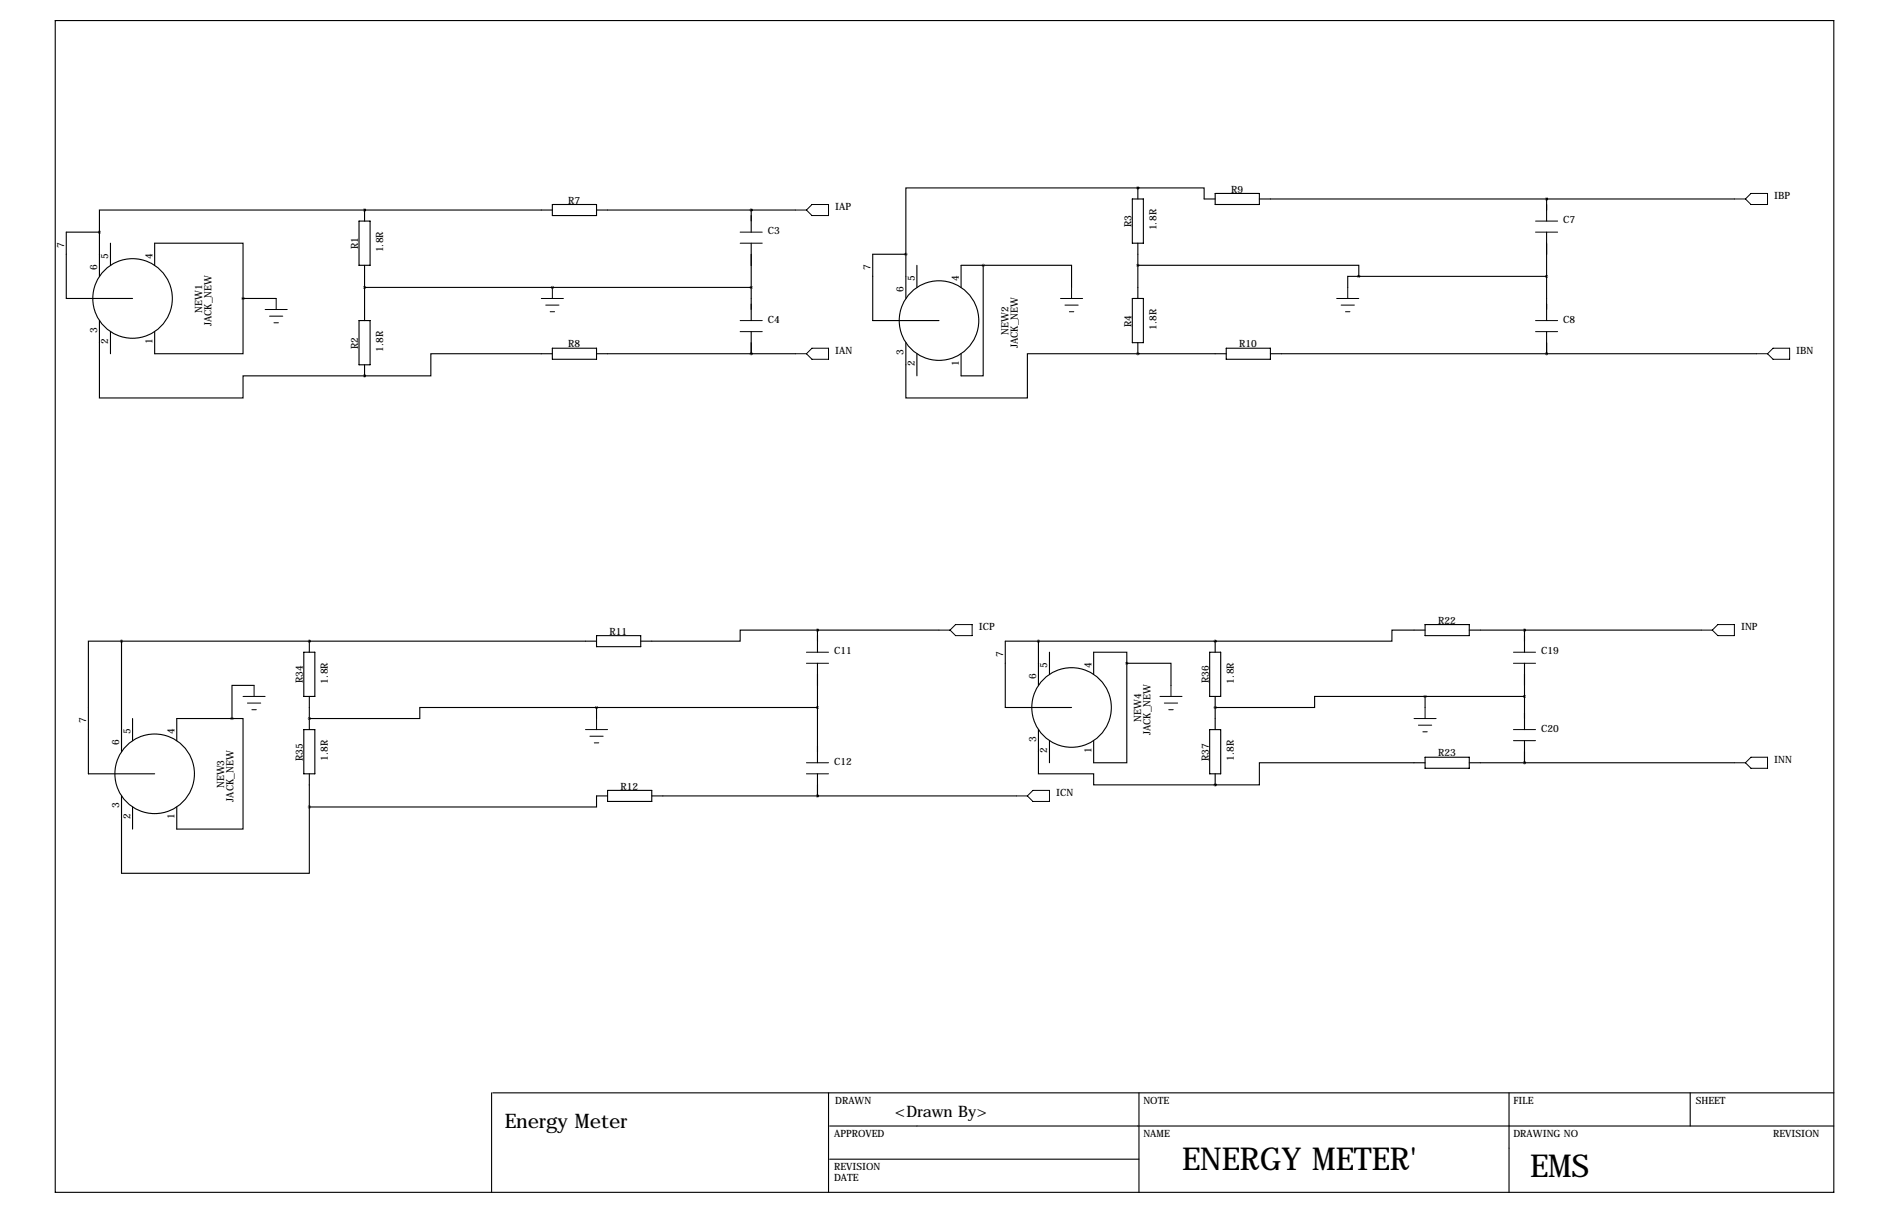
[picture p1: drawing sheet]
<svg xmlns="http://www.w3.org/2000/svg" width="432mm" height="279mm" viewBox="0 0 432 279" stroke-linecap="round" stroke-linejoin="round" font-family="sans-serif">
<g fill="none" stroke="#000" stroke-width=".25">
<path d="M12.7 4.7h408.9v269.3h-408.9zM22.9 53.3h-7.7v15.3h15.3M22.9 53.3v10.2M25.4 55.9v5.1M82.5 50.8h2.6v10.2h-2.6zM83.8 48.3h.1M83.8 48.3h-60.9v5M83.8 48.3h43.2M83.8 48.3v2.5M127 47h10.2v2.5h-10.2zM137.2 48.3h45.7M172.7 48.3h.1"/>
<path d="M172.7 48.3v5M172.7 55.9v17.8M208.3 58.4h-7.6v15.3h15.2M208.3 58.4v10.2M260.3 45.7h2.6v10.2h-2.6zM261.6 43.2h.1M261.6 43.2h15.3v2.5h2.5M261.6 43.2h-53.3v15.2M261.6 43.2v2.5M261.6 55.9v12.7M279.4 44.4h10.2v2.6h-10.2zM289.6 45.7h109.2"/>
<path d="M355.6 45.7h.1M355.6 45.7v5.1M355.6 53.3v20.4M22.9 73.7v17.7h33v-5h27.9M25.4 76.2v5.1M35.6 61v-5.1h20.3v12.7M55.9 68.6v12.7h-20.3v-5.1M55.9 68.6h7.6M82.5 73.7h2.6v10.1h-2.6zM83.8 61v12.7M83.8 66h88.9M127 66h.1"/>
<path d="M172.7 76.2v5.1M208.3 78.7v12.7h27.9v-10.1h25.4M210.8 61v5M226.1 61v25.4h-5.1v-5.1M226.1 61h20.3v5M226.1 61h-5.1v5M260.3 68.6h2.6v10.1h-2.6zM261.6 61h50.8v2.5M261.6 78.7v2.6M312.4 63.5h-2.5v2.5M312.4 63.5h43.2M355.6 76.2v5.1"/>
<path d="M83.8 86.4h.1M83.8 83.8v2.6M127 81.3h-27.9v5.1h-15.3M127 80h10.2v2.5h-10.2zM137.2 81.3h45.7M172.7 81.3h.1M210.8 81.3v5.1M261.6 81.3h.1M261.6 81.3h20.3M281.9 80h10.2v2.5h-10.2zM292.1 81.3h111.8M355.6 81.3h.1"/>
<path d="M27.9 147.3h-7.6v30.5h15.3M27.9 147.3h109.3M27.9 147.3v25.4M58.4 157.5h-5.1v7.6M69.8 149.9h2.6v10.1h-2.6zM71.1 147.3h.1M71.1 147.3v2.6M137.2 146h10.1v2.6h-10.1zM188 144.8h-17.8v2.5h-22.9M188 144.8h.1M188 144.8v5.1M188 152.4v22.9"/>
<path d="M188 144.8h27.9M238.8 147.3v10.2M241.3 149.9v5M259.1 152.4v-2.5h-7.6v5M259.1 152.4v22.9h-7.6v-5.1M259.1 152.4h10.1v5.1M278.1 149.9h2.6v10.1h-2.6zM279.4 147.3h.1M279.4 147.3v2.6M279.4 147.3h-48.3v15.3h15.3M327.7 144.8h-7.7v2.5h-40.6M327.7 143.5h10.1v2.5h-10.1z"/>
<path d="M337.8 144.8h53.4M350.5 144.8h.1M350.5 144.8v5.1M350.5 152.4v15.2M30.5 165.1v5.1M53.3 165.1h2.6v25.4h-15.3v-5.1M53.3 165.1h-12.7v5.1M69.8 167.6h2.6v10.2h-2.6zM71.1 165.1h.1M71.1 160v7.6M71.1 177.8v7.6M137.2 162.6h-40.7v2.5h-25.4"/>
<path d="M137.2 162.6v2.5M137.2 162.6h50.8M188 177.8v5.1M238.8 167.6v10.2h12.7v2.5h27.9M241.3 170.2v5.1M278.1 167.6h2.6v10.2h-2.6zM279.4 162.6h.1M279.4 162.6v5M279.4 160v2.6M279.4 177.8v2.5M327.7 175.3h-38.1v5h-10.2M327.7 160h-25.4v2.6h-22.9"/>
<path d="M327.7 174h10.1v2.5h-10.1zM327.7 160v2.6M327.7 160h22.8M337.8 175.3h61M350.5 175.3h.1M350.5 170.2v5.1M27.9 182.9v17.8h43.2v-15.3M30.5 185.4v5.1M139.7 182.9h-2.5v2.5h-66.1M139.7 181.6h10.2v2.5h-10.2zM149.9 182.9h83.8M188 182.9h.1"/>
<path d="M279.4 180.3h.1M113 251.1v22.9M113.3 251.1h308.3M190.5 251.1v22.9M190.8 258.7h230.8M261.9 251.1v22.9M347 251.1v22.9M388.6 251.1v7.6M190.8 266.3h71.1"/>
<circle cx="30.5" cy="68.6" r="9.1"/>
<circle cx="215.9" cy="73.7" r="9.1"/>
<circle cx="35.6" cy="177.8" r="9.1"/>
<circle cx="246.4" cy="162.6" r="9.1"/>
</g>
<g fill="none" stroke="#000" stroke-width=".23">
<path d="M170.2 53.3h5.1M170.2 55.9h5.1M182.9 48.3h2.5M185.4 48.3l1.3-1.3h3.8v2.5h-3.8zM353.1 53.3h5M353.1 50.8h5M398.8 45.7h2.5M402.6 44.4h3.8v2.6h-3.8l-1.3-1.3zM61 71.1h5M62 72.6h3M63 74.2h1M63.5 68.6v2.5"/>
<path d="M124.5 68.6h5M125.5 70.1h3M126.5 71.6h1M127 66v2.6M170.2 73.7h5.1M170.2 76.2h5.1M243.8 68.6h5.1M244.9 70.1h3M245.9 71.6h1M246.4 66v2.6M307.3 68.6h5.1M308.4 70.1h3"/>
<path d="M309.4 71.6h1M309.9 66v2.6M353.1 73.7h5M353.1 76.2h5M182.9 81.3h2.5M185.4 81.3l1.3-1.3h3.8v2.5h-3.8zM403.9 81.3h2.5M407.7 80h3.8v2.5h-3.8l-1.3-1.2zM58.4 157.5v2.5M185.4 149.9h5.1M185.4 152.4h5.1M215.9 144.8h2.5"/>
<path d="M219.7 143.5h3.8v2.5h-3.8l-1.3-1.2zM269.2 157.5v2.5M348 149.9h5.1M348 152.4h5.1M391.2 144.8h2.5M395 143.5h3.8v2.5h-3.8l-1.3-1.2zM55.9 160h5.1M56.9 161.5h3M57.9 163.1h1M134.6 167.6h5.1M135.6 169.2h3.1M136.7 170.7h1"/>
<path d="M137.2 165.1v2.5M185.4 175.3h5.1M185.4 177.8h5.1M266.7 160h5.1M267.7 161.5h3.1M268.7 163.1h1M325.1 165.1h5.1M326.1 166.6h3.1M327.2 168.1h1M327.7 162.6v2.5M348 167.6h5.1M348 170.2h5.1"/>
<path d="M398.8 175.3h2.5M401.3 175.3l1.3-1.3h3.8v2.5h-3.8zM233.7 182.9h2.5M236.2 182.9l1.3-1.3h3.8v2.5h-3.8z"/>
</g>
<path d="M187.9 144.8a.05 .05 0 0 0 .1 0 .05 .05 0 0 0-.1 0zM187.9 182.9a.05 .05 0 0 0 .1 0 .05 .05 0 0 0-.1 0zM187.9 162.6a.05 .05 0 0 0 .1 0 .05 .05 0 0 0-.1 0zM137.1 162.6a.05 .05 0 0 0 .1 0 .05 .05 0 0 0-.1 0zM327.6 160a.05 .05 0 0 0 .1 0 .05 .05 0 0 0-.1 0zM22.8 53.3a.05 .05 0 0 0 .1 0 .05 .05 0 0 0-.1 0zM226 61a.05 .05 0 0 0 .1 0 .05 .05 0 0 0-.1 0zM27.9 147.3a.05 .05 0 0 0 .1 0 .05 .05 0 0 0-.1 0zM53.3 165.1a.05 .05 0 0 0 .1 0 .05 .05 0 0 0-.1 0zM238.7 147.3a.05 .05 0 0 0 .1 0 .05 .05 0 0 0-.1 0z" fill="#000" stroke="#000" stroke-width=".63"/>
<g font-size="7.3">
<text x="271.8" y="268.9">ENERGY METER'</text>
<text x="351.8" y="270.5">EMS</text>
</g>
<text font-size="4.6" x="116.1" y="259.2">Energy Meter</text>
<text font-size="3.6" x="205.7" y="256.7">&lt;Drawn By&gt;</text>
<g font-size="2.3">
<text x="130.6" y="46.8">R7</text>
<text x="283" y="44.2">R9</text>
<text x="407.9" y="45.7">IBP</text>
<text x="176.5" y="53.8">C3</text>
<text x="192" y="48.3">IAP</text>
<text x="260.1" y="52.2" transform="rotate(-90 260.1 52.2)">R3</text>
<text x="265.9" y="52.9" transform="rotate(-90 265.9 52.9)">1.8R</text>
<text x="359.4" y="51.3">C7</text>
<text x="14.7" y="56.9" transform="rotate(-90 14.7 56.9)">7</text>
<text x="24.9" y="59.4" transform="rotate(-90 24.9 59.4)">5</text>
<text x="35.1" y="59.4" transform="rotate(-90 35.1 59.4)">4</text>
<text x="82.3" y="57.3" transform="rotate(-90 82.3 57.3)">R1</text>
<text x="88.1" y="58" transform="rotate(-90 88.1 58)">1.8R</text>
<text x="22.4" y="62" transform="rotate(-90 22.4 62)">6</text>
<text x="200.2" y="62" transform="rotate(-90 200.2 62)">7</text>
<text x="210.3" y="64.5" transform="rotate(-90 210.3 64.5)">5</text>
<text x="220.5" y="64.5" transform="rotate(-90 220.5 64.5)">4</text>
<text x="46.5" y="71.8" transform="rotate(-90 46.5 71.8)">NEW1</text>
<text x="207.8" y="67.1" transform="rotate(-90 207.8 67.1)">6</text>
<text x="22.4" y="76.5" transform="rotate(-90 22.4 76.5)">3</text>
<text x="48.6" y="75" transform="rotate(-90 48.6 75)">JACK_NEW</text>
<text x="176.5" y="74.2">C4</text>
<text x="231.9" y="76.9" transform="rotate(-90 231.9 76.9)">NEW2</text>
<text x="260.1" y="75.1" transform="rotate(-90 260.1 75.1)">R4</text>
<text x="265.9" y="75.8" transform="rotate(-90 265.9 75.8)">1.8R</text>
<text x="359.4" y="74.2">C8</text>
<text x="24.9" y="79" transform="rotate(-90 24.9 79)">2</text>
<text x="35.1" y="79" transform="rotate(-90 35.1 79)">1</text>
<text x="82.3" y="80.2" transform="rotate(-90 82.3 80.2)">R2</text>
<text x="88.1" y="80.9" transform="rotate(-90 88.1 80.9)">1.8R</text>
<text x="130.6" y="79.8">R8</text>
<text x="192" y="81.3">IAN</text>
<text x="207.8" y="81.6" transform="rotate(-90 207.8 81.6)">3</text>
<text x="234" y="80" transform="rotate(-90 234 80)">JACK_NEW</text>
<text x="284.9" y="79.8">R10</text>
<text x="413" y="81.3">IBN</text>
<text x="210.3" y="84.1" transform="rotate(-90 210.3 84.1)">2</text>
<text x="220.5" y="84.1" transform="rotate(-90 220.5 84.1)">1</text>
<text x="330.6" y="143.3">R22</text>
<text x="140.1" y="145.8">R11</text>
<text x="225" y="144.8">ICP</text>
<text x="400.3" y="144.8">INP</text>
<text x="191.8" y="150.4">C11</text>
<text x="230.6" y="150.9" transform="rotate(-90 230.6 150.9)">7</text>
<text x="238.3" y="156" transform="rotate(-90 238.3 156)">6</text>
<text x="240.8" y="153.4" transform="rotate(-90 240.8 153.4)">5</text>
<text x="251" y="153.4" transform="rotate(-90 251 153.4)">4</text>
<text x="354.3" y="150.4">C19</text>
<text x="69.6" y="157" transform="rotate(-90 69.6 157)">R34</text>
<text x="75.4" y="157.1" transform="rotate(-90 75.4 157.1)">1.8R</text>
<text x="277.9" y="157" transform="rotate(-90 277.9 157)">R36</text>
<text x="283.7" y="157.1" transform="rotate(-90 283.7 157.1)">1.8R</text>
<text x="19.8" y="166.1" transform="rotate(-90 19.8 166.1)">7</text>
<text x="262.4" y="165.8" transform="rotate(-90 262.4 165.8)">NEW4</text>
<text x="27.4" y="171.2" transform="rotate(-90 27.4 171.2)">6</text>
<text x="30" y="168.7" transform="rotate(-90 30 168.7)">5</text>
<text x="40.1" y="168.7" transform="rotate(-90 40.1 168.7)">4</text>
<text x="238.3" y="170.5" transform="rotate(-90 238.3 170.5)">3</text>
<text x="240.8" y="173" transform="rotate(-90 240.8 173)">2</text>
<text x="251" y="173" transform="rotate(-90 251 173)">1</text>
<text x="264.5" y="168.9" transform="rotate(-90 264.5 168.9)">JACK_NEW</text>
<text x="330.6" y="173.8">R23</text>
<text x="354.3" y="168.1">C20</text>
<text x="69.6" y="174.8" transform="rotate(-90 69.6 174.8)">R35</text>
<text x="75.4" y="174.9" transform="rotate(-90 75.4 174.9)">1.8R</text>
<text x="191.8" y="175.8">C12</text>
<text x="277.9" y="174.8" transform="rotate(-90 277.9 174.8)">R37</text>
<text x="283.7" y="174.9" transform="rotate(-90 283.7 174.9)">1.8R</text>
<text x="407.9" y="175.3">INN</text>
<text x="27.4" y="185.7" transform="rotate(-90 27.4 185.7)">3</text>
<text x="51.6" y="181" transform="rotate(-90 51.6 181)">NEW3</text>
<text x="53.7" y="184.2" transform="rotate(-90 53.7 184.2)">JACK_NEW</text>
<text x="142.7" y="181.4">R12</text>
<text x="242.8" y="182.9">ICN</text>
<text x="30" y="188.3" transform="rotate(-90 30 188.3)">2</text>
<text x="40.1" y="188.3" transform="rotate(-90 40.1 188.3)">1</text>
<text x="192" y="253.6">DRAWN</text>
<text x="262.9" y="253.6">NOTE</text>
<text x="348" y="253.6">FILE</text>
<text x="389.9" y="253.6">SHEET</text>
<text x="191.8" y="261.3">APPROVED</text>
<text x="262.9" y="261.3">NAME</text>
<text x="348" y="261.3">DRAWING NO</text>
<text x="407.7" y="261.3">REVISION</text>
<text x="191.8" y="268.9">REVISION</text>
<text x="191.8" y="271.4">DATE</text>
</g>
</svg>
